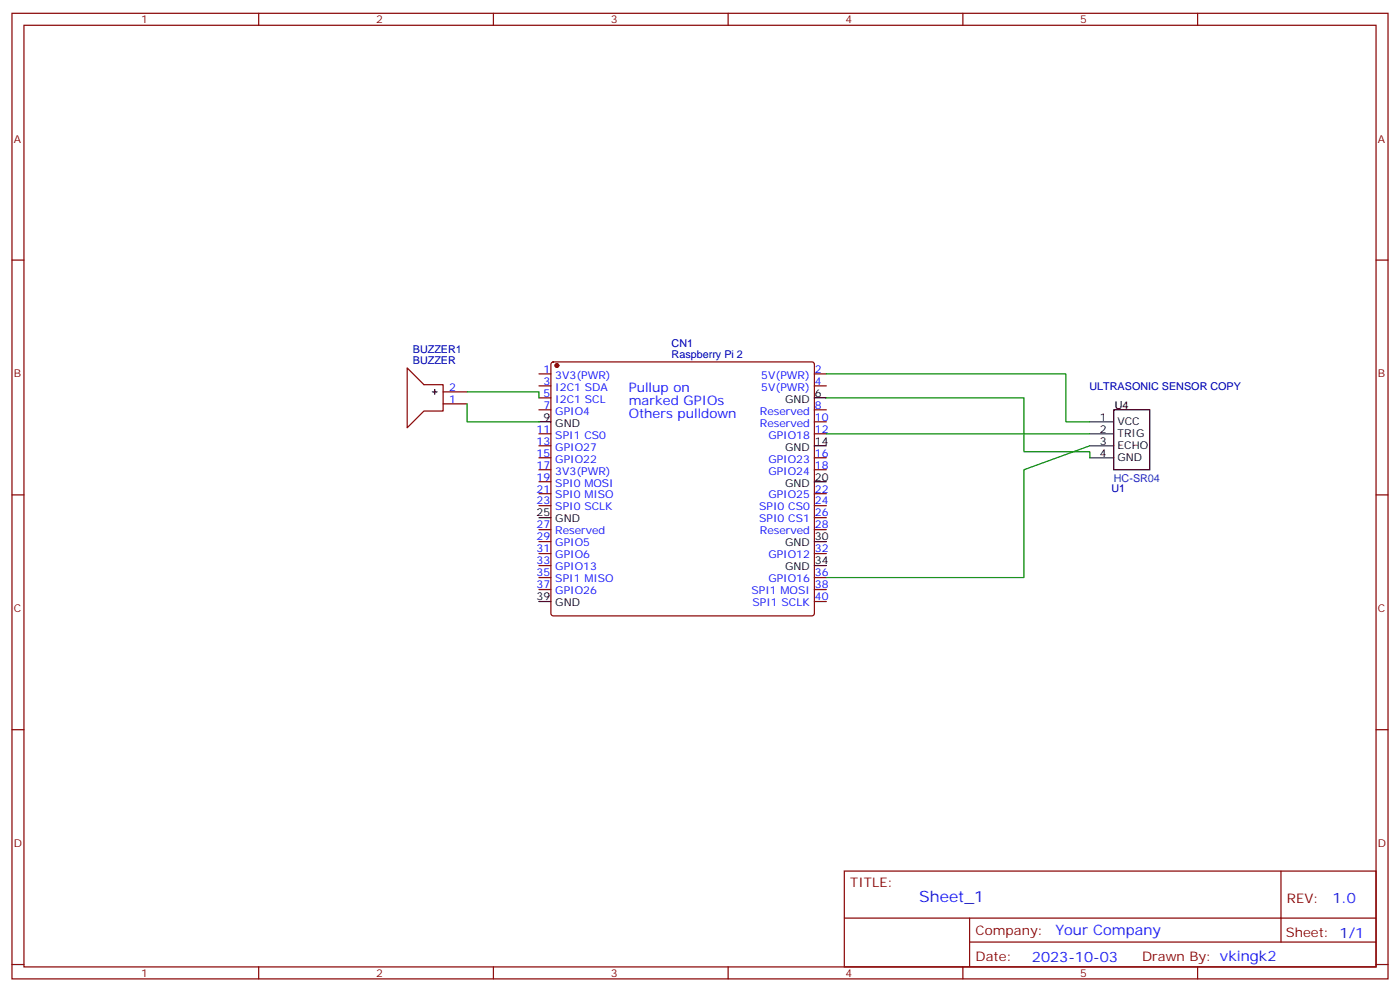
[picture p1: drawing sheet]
<svg xmlns="http://www.w3.org/2000/svg" width="412mm" height="292mm" viewBox="0 0 412 292" stroke-linecap="round" stroke-linejoin="round" font-family="sans-serif">
<g fill="none" stroke="#870000" stroke-width=".35">
<path d="M3.5 3.9h405.4v284.4h-405.4zM7.1 7.4h398.2v277.3h-398.2zM76.2 3.9v3.5M145.3 3.9v3.5M214.5 3.9v3.5M283.6 3.9v3.5M352.8 3.9v3.5M3.5 76.6h3.6M405.3 76.6h3.6M119.9 108.3l5 5h5.6v7.7h-5.6l-5 5zM130.5 118.9h7.1M130.5 115.4h7.1"/>
<path d="M158.7 110.1h3.6M158.7 113.6h3.6M158.7 117.2h3.6M162.5 106.8l.5-.2h76.2l.5 .2 .2 .5v73.4l-.2 .5-.5 .2h-76.2l-.5-.3-.2-.4v-73.4zM239.9 110.1h3.5M239.9 113.6h3.5M158.7 120.7h3.6M158.7 127.7h3.6M158.7 131.3h3.6M158.7 134.8h3.6M158.7 138.3h3.6M239.9 120.7h3.5"/>
<path d="M239.9 127.7h3.5M239.9 134.8h3.5M239.9 138.3h3.5M239.9 124.2h3.5M3.5 145.7h3.6M158.7 141.9h3.6M158.7 145.4h3.6M158.7 148.9h3.6M158.7 156h3.6M158.7 159.5h3.6M239.9 145.4h3.5M239.9 148.9h3.5"/>
<path d="M239.9 156h3.5M239.9 152.4h3.5M405.3 145.7h3.6M158.7 163h3.6M158.7 166.5h3.6M158.7 170.1h3.6M158.7 173.6h3.6M239.9 163h3.5M239.9 170.1h3.5M239.9 173.6h3.5M239.9 177.1h3.5M3.5 214.9h3.6"/>
<path d="M405.3 214.9h3.6M248.7 256.5h156.6v28.2h-156.6zM377.3 256.5v20.9M248.7 270.4h156.5M285.6 277.4h119.6M285.6 270.4v14.1M3.5 284h3.6M76.2 284.7v3.6M145.3 284.7v3.6M214.5 284.7v3.6M283.6 284.7v3.6M352.8 284.7v3.6"/>
<path d="M405.3 284h3.6"/>
</g>
<circle cx="164" cy="107.6" r=".53" fill="#870000" stroke="#870000" stroke-width=".35"/>
<path d="M127.4 115.4h1.4M128.1 114.7v1.4M239.9 117.2h3.5M158.7 124.2h3.6M239.9 131.3h3.5M328.1 120.7h10.6v17.6h-10.6zM158.7 152.4h3.6M239.9 159.5h3.5M239.9 141.9h3.5M158.7 177.1h3.6M239.9 166.5h3.5" fill="none" stroke="#000" stroke-width=".35"/>
<path d="M321 124.2h7.1M321 127.7h7.1M321 131.3h7.1M321 134.8h7.1" fill="none" stroke="#333" stroke-width=".35"/>
<path d="M137.6 118.9v5.3h21.1M137.6 115.4h21.1v1.8M243.4 110.1h70.6v14.1h7M243.4 117.2h58.2v15.8h19.4v1.8M243.4 127.7h77.6M321 131.3l-19.4 7v31.8h-58.2" fill="none" stroke="#008700" stroke-width=".35"/>
<text font-size="4.6" fill="#00f" x="270.8" y="265.5">Sheet_1</text>
<g font-size="4.2" fill="#00f">
<text x="392.5" y="265.8">1.0</text>
<text x="310.9" y="275.3">Your Company</text>
<text x="304" y="283.1">2023-10-03</text>
</g>
<g font-size="3.9" fill="#00f">
<text x="185.2" y="115.4">Pullup on</text>
<text x="185.2" y="119.3">marked GPIOs</text>
<text x="185.2" y="123.2">Others pulldown</text>
</g>
<g font-size="3.9" fill="#800">
<text x="250.5" y="261.1">TITLE:</text>
<text x="379.1" y="265.8">REV:</text>
<text x="287.4" y="275.3">Company:</text>
<text x="378.7" y="275.9">Sheet: 1/1</text>
<text x="287.4" y="283">Date:</text>
<text x="336.4" y="283.1">Drawn By: vkingk2</text>
</g>
<g font-size="3.2" fill="#800">
<text x="41.6" y="6.9">1</text>
<text x="110.8" y="6.9">2</text>
<text x="179.9" y="6.9">3</text>
<text x="249.1" y="6.9">4</text>
<text x="318.2" y="6.9">5</text>
<text x="4.1" y="42">A</text>
<text x="405.9" y="42">A</text>
<text x="4.1" y="111.2">B</text>
<text x="405.9" y="111.2">B</text>
<text x="4.1" y="180.3">C</text>
<text x="405.9" y="180.3">C</text>
<text x="4.1" y="249.4">D</text>
<text x="405.9" y="249.4">D</text>
<text x="41.6" y="287.7">1</text>
<text x="110.8" y="287.7">2</text>
<text x="179.9" y="287.7">3</text>
<text x="249.1" y="287.7">4</text>
<text x="318.2" y="287.7">5</text>
</g>
<g font-size="3.2" fill="#000080">
<text x="121.6" y="107.3">BUZZER</text>
<text x="121.6" y="104.1">BUZZER1</text>
<text x="197.8" y="105.3">Raspberry Pi 2</text>
<text x="197.8" y="102.1">CN1</text>
<text x="320.9" y="114.8">ULTRASONIC SENSOR COPY</text>
<text x="327.4" y="144.9">U1</text>
</g>
<g font-size="3.2" fill="#00f">
<text x="160.1" y="109.7">1</text>
<text x="160.1" y="113.3">3</text>
<text x="163.6" y="111.5">3V3(PWR)</text>
<text x="224.3" y="111.5">5V(PWR)</text>
<text x="240.1" y="113.3">4</text>
<text x="240.1" y="109.7">2</text>
<text x="132.3" y="118.6">1</text>
<text x="132.3" y="115">2</text>
<text x="160.1" y="116.8">5</text>
<text x="163.6" y="115">I2C1 SDA</text>
<text x="163.6" y="118.6">I2C1 SCL</text>
<text x="224.3" y="115">5V(PWR)</text>
<text x="160.1" y="120.3">7</text>
<text x="163.6" y="122.1">GPIO4</text>
<text x="223.9" y="125.6">Reserved</text>
<text x="223.9" y="122.1">Reserved</text>
<text x="240.1" y="123.9">10</text>
<text x="240.1" y="120.3">8</text>
<text x="158.1" y="127.4">11</text>
<text x="158.1" y="130.9">13</text>
<text x="163.6" y="129.2">SPI1 CS0</text>
<text x="226.3" y="129.2">GPIO18</text>
<text x="240.1" y="127.4">12</text>
<text x="158.1" y="134.4">15</text>
<text x="158.1" y="138">17</text>
<text x="163.6" y="132.7">GPIO27</text>
<text x="163.6" y="136.2">GPIO22</text>
<text x="226.3" y="136.2">GPIO23</text>
<text x="240.1" y="138">18</text>
<text x="240.1" y="134.4">16</text>
<text x="158.1" y="141.5">19</text>
<text x="163.6" y="139.7">3V3(PWR)</text>
<text x="163.6" y="143.3">SPI0 MOSI</text>
<text x="226.3" y="139.7">GPIO24</text>
<text x="158.1" y="145">21</text>
<text x="158.1" y="148.6">23</text>
<text x="163.6" y="146.8">SPI0 MISO</text>
<text x="226.3" y="146.8">GPIO25</text>
<text x="240.1" y="148.6">24</text>
<text x="240.1" y="145">22</text>
<text x="158.1" y="155.6">27</text>
<text x="163.6" y="150.3">SPI0 SCLK</text>
<text x="223.6" y="153.8">SPI0 CS1</text>
<text x="223.6" y="150.3">SPI0 CS0</text>
<text x="240.1" y="155.6">28</text>
<text x="240.1" y="152.1">26</text>
<text x="158.1" y="159.1">29</text>
<text x="163.6" y="157.4">Reserved</text>
<text x="163.6" y="160.9">GPIO5</text>
<text x="223.9" y="157.4">Reserved</text>
<text x="158.1" y="162.7">31</text>
<text x="158.1" y="166.2">33</text>
<text x="163.6" y="164.4">GPIO6</text>
<text x="163.6" y="168">GPIO13</text>
<text x="226.3" y="164.4">GPIO12</text>
<text x="240.1" y="162.7">32</text>
<text x="158.1" y="169.7">35</text>
<text x="158.1" y="173.2">37</text>
<text x="163.6" y="171.5">SPI1 MISO</text>
<text x="226.3" y="171.5">GPIO16</text>
<text x="240.1" y="173.2">38</text>
<text x="240.1" y="169.7">36</text>
<text x="163.6" y="175">GPIO26</text>
<text x="221.4" y="175">SPI1 MOSI</text>
<text x="221.7" y="178.5">SPI1 SCLK</text>
<text x="240.1" y="176.8">40</text>
</g>
<g font-size="3.2">
<text x="231.3" y="118.6">GND</text>
<text x="240.1" y="116.8">6</text>
<text x="160.1" y="123.9">9</text>
<text x="163.6" y="125.6">GND</text>
<text x="323.9" y="123.9">1</text>
<text x="328.4" y="120.5">U4</text>
<text x="329.1" y="125.3">VCC</text>
<text x="240.1" y="130.9">14</text>
<text x="323.9" y="127.4">2</text>
<text x="323.9" y="130.9">3</text>
<text x="329.1" y="128.8">TRIG</text>
<text x="231.3" y="132.7">GND</text>
<text x="323.9" y="134.4">4</text>
<text x="329.1" y="132.3">ECHO</text>
<text x="329.1" y="135.9">GND</text>
<text x="231.3" y="143.3">GND</text>
<text x="240.1" y="141.5">20</text>
<text x="158.1" y="152.1">25</text>
<text x="163.6" y="153.8">GND</text>
<text x="231.3" y="160.9">GND</text>
<text x="240.1" y="159.1">30</text>
<text x="231.3" y="168">GND</text>
<text x="240.1" y="166.2">34</text>
<text x="158.1" y="176.8">39</text>
<text x="163.6" y="178.5">GND</text>
</g>
<text font-size="3.2" fill="#339" x="328.1" y="141.9">HC-SR04</text>
</svg>
